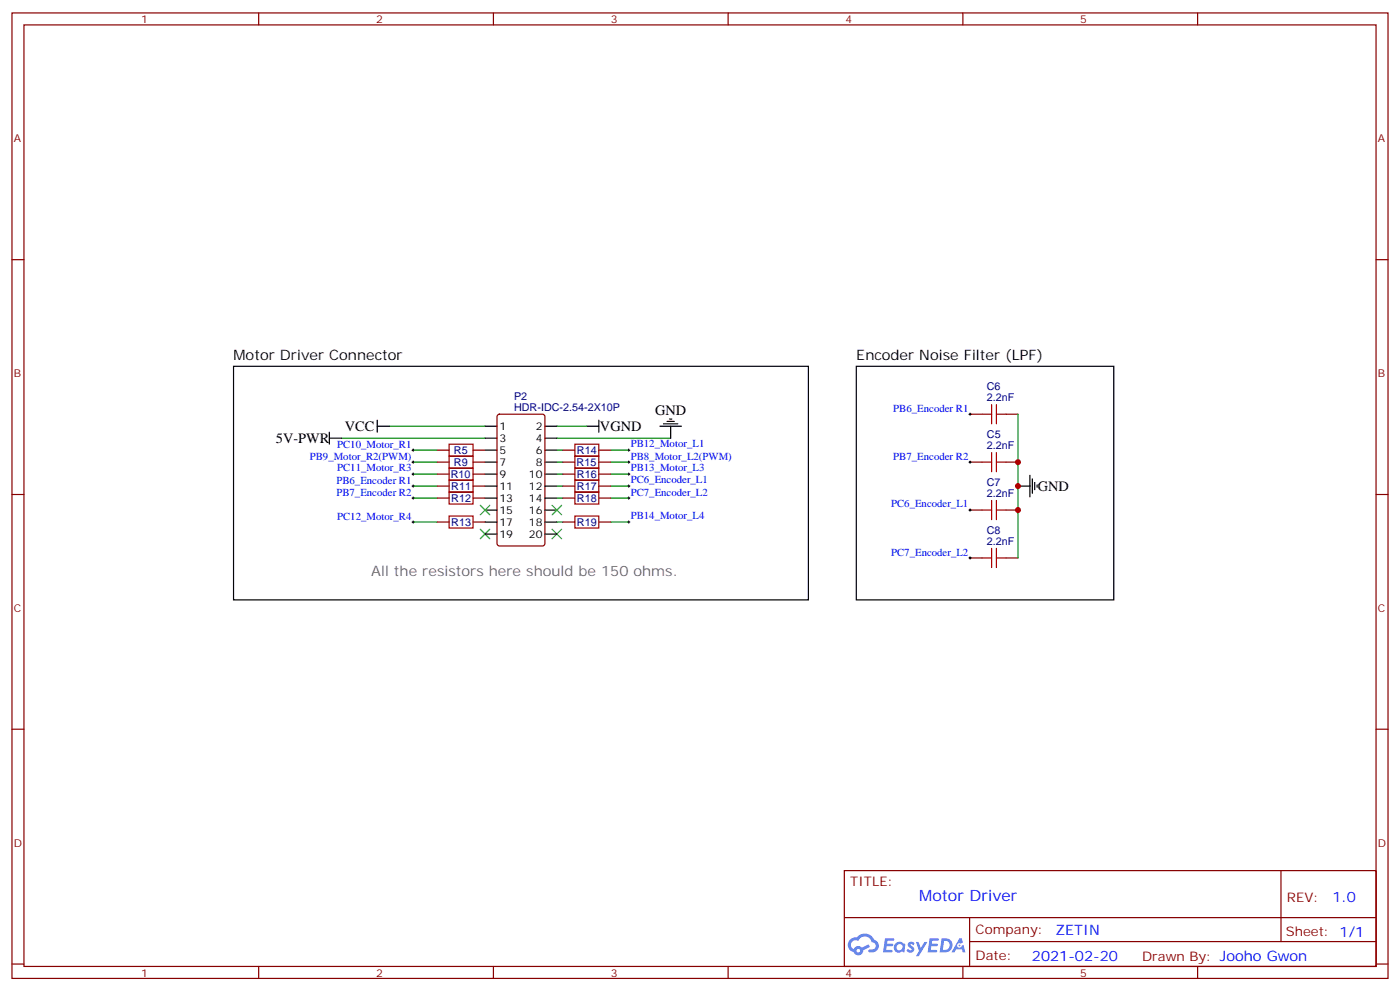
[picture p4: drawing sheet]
<svg xmlns="http://www.w3.org/2000/svg" width="412mm" height="292mm" viewBox="0 0 412 292" stroke-linecap="round" stroke-linejoin="round" font-family="sans-serif">
<g fill="none" stroke="#870000" stroke-width=".35">
<path d="M3.5 3.8h405.4v284.3h-405.4zM7.1 7.3h398.2v277.3h-398.2zM76.2 3.8v3.5M145.3 3.8v3.5M214.5 3.8v3.5M283.6 3.8v3.5M352.8 3.8v3.5M3.5 76.5h3.6M405.3 76.5h3.6M3.5 145.6h3.6M405.3 145.6h3.6M3.5 214.8h3.6"/>
<path d="M405.3 214.8h3.6M248.7 256.4h156.6v28.2h-156.6zM377.3 256.4v20.9M248.7 270.2h156.5M285.6 277.3h119.6M285.6 270.2v14.2M3.5 283.9h3.6M76.2 284.6v3.5M145.3 284.6v3.5M214.5 284.6v3.5M283.6 284.6v3.5M352.8 284.6v3.5"/>
<path d="M405.3 283.9h3.6"/>
</g>
<g fill="#5487ff">
<path d="M267.7 277.6a1.22 1.22 0 0 1 1.7 .2l-.4 .6a.47 .47 0 0 0-.3-.4 .47 .47 0 0 0-.5 .2l.1 .2a1.14 1.14 0 0 1 .8 1.8 1.14 1.14 0 0 1-1.9 0l-.2-.2 .5-.6 .7 .5a.29 .29 0 0 0 .3-.3 .29 .29 0 0 0-.2-.3 1.04 1.04 0 0 1-.6-1.7z"/>
<path d="M260.7 276.3h2.4l.3 .2-.2 .5-1.8 .1-.1 .8h1.5l.3 .4-.3 .4h-1.6l-.2 1.1h1.7l.2 .3-.2 .3-2.6 .1z"/>
<path d="M273.8 276.3h2.4l.3 .2-.1 .5-1.8 .1-.2 .8h1.6l.3 .4-.4 .4h-1.6l-.1 1.1h1.7l.2 .3-.2 .3-2.6 .1z"/>
<path d="M282.6 276.3h.7l.3 1.3-.6 .3a.69 .69 0 0 0-1 .3 .69 .69 0 0 0 .4 .9 .69 .69 0 0 0 .9-.6l.5-.2 .6 2.2h-.8l-.2-.9h-1.8l-.5 .9h-.8z"/>
<path d="M269.8 277.4h.8l.6 1.8 1.1-1.8h.9l-2.6 4.2h-.8l.9-1.5z"/>
<path d="M277.4 276.3l-.6 4.2h1.3a2.11 2.11 0 0 0 2.5-2.1 2.11 2.11 0 0 0-2.5-2.1zM278.1 277.1a1.39 1.39 0 0 1 1.7 1.4 1.39 1.39 0 0 1-1.8 1.3h-.3z"/>
<path d="M263.7 277.9a1.54 1.54 0 0 0-.1 2.2 1.54 1.54 0 0 0 2.2 .1l.6 .3 .3-2.3-.2-.3h-.4a1.49 1.49 0 0 0-2.4 0zM264 278.9a.94 .94 0 0 1 1.8 0 .94 .94 0 0 1-1.8 0z"/>
<path d="M250.4 276.7a2.18 2.18 0 0 0 1.1 3.7 1.44 1.44 0 0 0 1.6 .9 1.44 1.44 0 0 0 1.2-1.4l2-1.1-.5-.7-1.9 1a1.47 1.47 0 0 0-2.4 .4 1.39 1.39 0 0 1-.7-1.9 1.39 1.39 0 0 1 2-.5 2.12 2.12 0 0 1 2.2-1.3 2.12 2.12 0 0 1 1.9 1.7 1.14 1.14 0 0 1 1.1 1.4 1.14 1.14 0 0 1-1.7 .7 .43 .43 0 0 0-.5 .4 .43 .43 0 0 0 .4 .5 1.98 1.98 0 0 0 2.5-1.2 1.98 1.98 0 0 0-1.2-2.6 3.1 3.1 0 0 0-5.3-.6l-.9 .1zM252.3 280a.55 .55 0 0 1 1.1 0 .55 .55 0 0 1-1.1 0z"/>
<circle cx="282.6" cy="278.4" r=".26"/>
</g>
<g fill="none" stroke="#008700" stroke-width=".35">
<path d="M100.5 129h42.4M114.7 125.5h28.2M121.7 132.6h7.1M121.7 136.1h7.1M121.7 139.6h7.1M164 129h33.6M164 125.5h8.9M164 132.6h1.8M164 136.1h1.8M164 139.6h1.8M179.9 132.6h5.3M179.9 136.1h5.3"/>
<path d="M179.9 139.6h5.3M299.9 122v42.3M121.7 143.2h7.1M121.7 146.7h7.1M121.7 153.7h7.1M164 143.2h1.8M164 146.7h1.8M164 153.7h1.8M179.9 143.2h5.3M179.9 146.7h5.3M179.9 153.7h5.3"/>
</g>
<g fill="none" stroke="#000" stroke-width=".35">
<path d="M68.8 107.9h169.3v68.8h-169.3zM252.2 107.9h75.9v68.8h-75.9zM97 129h3.5M97 127.3v3.5M111.1 125.5h3.6M111.1 123.8v3.5M142.9 129h3.5M142.9 125.5h3.5M142.9 132.6h3.5M142.9 136.1h3.5M142.9 139.6h3.5M160.5 129h3.5"/>
<path d="M160.5 125.5h3.5M160.5 132.6h3.5M160.5 136.1h3.5M160.5 139.6h3.5M172.9 125.5h3.5M176.4 123.8v3.5M194.4 125.5h6.3M195.4 124.8h4.3M196.5 124.1h2.1M197.2 123.4h.7M197.6 125.5v3.5M303.4 140v6.3"/>
<path d="M142.9 143.2h3.5M142.9 146.7h3.5M142.9 150.2h3.5M142.9 153.7h3.5M142.9 157.3h3.5M160.5 143.2h3.5M160.5 146.7h3.5M160.5 150.2h3.5M160.5 153.7h3.5M160.5 157.3h3.5M299.9 143.2h3.5M304.1 141v4.3"/>
<path d="M304.8 142.1v2.1M305.5 142.8v.7"/>
</g>
<path d="M141.5 155.9l2.8 2.8M141.5 148.8l2.8 2.8M144.3 155.9l-2.8 2.8M144.3 148.8l-2.8 2.8M162.6 155.9l2.9 2.8M162.6 148.8l2.9 2.8M165.5 155.9l-2.9 2.8M165.5 148.8l-2.9 2.8" fill="none" stroke="#3c3" stroke-width=".35"/>
<g fill="none" stroke="#870000" stroke-width=".35">
<path d="M128.8 136.1h3.5M128.8 132.6h3.5M128.8 139.6h3.5M139.3 136.1h3.6M139.3 132.6h3.6M139.3 139.6h3.6M146.6 122.2l.5-.2h12.7l.7 .4v37.7l-.4 .6-13 .1-.6-.5-.1-37.6zM165.8 136.1h3.5M165.8 132.6h3.5M165.8 139.6h3.5M176.4 136.1h3.5M176.4 132.6h3.5"/>
<path d="M176.4 139.6h3.5M285.8 136.1h3.5M285.8 122h3.5M296.3 136.1h3.6M296.3 122h3.6M128.8 143.2h3.5M128.8 146.7h3.5M128.8 153.7h3.5M139.3 143.2h3.6M139.3 146.7h3.6M139.3 153.7h3.6M165.8 143.2h3.5"/>
<path d="M165.8 146.7h3.5M165.8 153.7h3.5M176.4 143.2h3.5M176.4 146.7h3.5M176.4 153.7h3.5M285.8 150.2h3.5M296.3 150.2h3.6M285.8 164.3h3.5M296.3 164.3h3.6"/>
</g>
<g fill="none" stroke="#a10000" stroke-width=".35">
<path d="M292.1 119.2v5.6M293.5 119.2v5.6M132.3 130.8h7v3.5h-7zM132.3 134.3h7v3.6h-7zM132.3 137.9h7v3.5h-7zM169.3 130.8h7.1v3.5h-7.1zM169.3 134.3h7.1v3.6h-7.1zM169.3 137.9h7.1v3.5h-7.1zM289.3 136.1h2.8M289.3 122h2.8M292.1 133.3v5.6M293.5 133.3v5.6"/>
<path d="M293.5 136.1h2.8M293.5 122h2.8M132.3 141.4h7v3.5h-7zM132.3 144.9h7v3.5h-7zM132.3 152h7v3.5h-7zM169.3 141.4h7.1v3.5h-7.1zM169.3 144.9h7.1v3.5h-7.1zM169.3 152h7.1v3.5h-7.1zM289.3 150.2h2.8M292.1 147.4v5.6M293.5 147.4v5.6M293.5 150.2h2.8"/>
<path d="M289.3 164.3h2.8M292.1 161.5v5.6M293.5 161.5v5.6M293.5 164.3h2.8"/>
</g>
<g fill="none" stroke="#000" stroke-width=".29">
<path d="M121.4 136.1h.7M121.4 139.6h.7M121.4 132.6h.7M121.7 132.2v.7M121.7 135.7v.8M121.7 139.3v.7M184.9 136.1h.7M184.9 139.6h.7M184.9 132.6h.7M185.2 132.2v.7M185.2 135.7v.8M185.2 139.3v.7"/>
<path d="M285.4 122h.7M285.4 136.1h.7M285.8 121.6v.7M285.8 135.7v.8M121.4 153.7h.7M121.4 146.7h.7M121.4 143.2h.7M121.7 142.8v.7M121.7 146.3v.7M121.7 153.4v.7M184.9 153.7h.7M184.9 146.7h.7"/>
<path d="M184.9 143.2h.7M185.2 142.8v.7M185.2 146.3v.7M185.2 153.4v.7M285.4 150.2h.7M285.8 149.9v.7M285.4 164.3h.7M285.8 164v.7"/>
</g>
<g fill="#c00">
<circle cx="299.9" cy="136.1" r=".88"/>
<circle cx="299.9" cy="150.2" r=".88"/>
<circle cx="299.9" cy="143.2" r=".88"/>
</g>
<text font-size="4.6" fill="#00f" x="270.8" y="265.4">Motor Driver</text>
<g font-size="4.2">
<text x="68.8" y="106.1">Motor Driver Connector</text>
<text x="252.2" y="106.1">Encoder Noise Filter (LPF)</text>
<text x="193" y="122.3">GND</text>
<text x="81.3" y="130.5">5V-PWR</text>
<text x="101.6" y="126.9">VCC</text>
<text x="176.7" y="126.9">VGND</text>
<text x="305.7" y="144.6">GND</text>
</g>
<text font-size="4.2" fill="#666" x="109.4" y="169.6">All the resistors here should be 150 ohms.</text>
<g font-size="4.2" fill="#00f">
<text x="392.5" y="265.7">1.0</text>
<text x="310.9" y="275.2">ZETIN</text>
<text x="304" y="283">2021-02-20</text>
</g>
<g font-size="3.9" fill="#800">
<text x="250.5" y="261">TITLE:</text>
<text x="379.1" y="265.7">REV:</text>
<text x="287.4" y="275.2">Company:</text>
<text x="378.7" y="275.8">Sheet: 1/1</text>
<text x="287.4" y="282.9">Date:</text>
<text x="336.4" y="282.9">Drawn By: Jooho Gwon</text>
</g>
<g font-size="3.2" fill="#800">
<text x="41.6" y="6.8">1</text>
<text x="110.8" y="6.8">2</text>
<text x="179.9" y="6.8">3</text>
<text x="249.1" y="6.8">4</text>
<text x="318.2" y="6.8">5</text>
<text x="4.1" y="41.9">A</text>
<text x="405.9" y="41.9">A</text>
<text x="4.1" y="111.1">B</text>
<text x="405.9" y="111.1">B</text>
<text x="4.1" y="180.2">C</text>
<text x="405.9" y="180.2">C</text>
<text x="4.1" y="249.3">D</text>
<text x="405.9" y="249.3">D</text>
<text x="41.6" y="287.6">1</text>
<text x="110.8" y="287.6">2</text>
<text x="179.9" y="287.6">3</text>
<text x="249.1" y="287.6">4</text>
<text x="318.2" y="287.6">5</text>
</g>
<g font-size="3.2" fill="#000080">
<text x="151.4" y="117.8">P2</text>
<text x="290.7" y="118.1">2.2nF</text>
<text x="290.7" y="114.9">C6</text>
<text x="151.4" y="120.9">HDR-IDC-2.54-2X10P</text>
<text x="290.7" y="129.1">C5</text>
<text x="133.7" y="133.7">R5</text>
<text x="133.7" y="137.2">R9</text>
<text x="169.8" y="137.2">R15</text>
<text x="170" y="133.7">R14</text>
<text x="290.7" y="132.2">2.2nF</text>
<text x="132.8" y="140.8">R10</text>
<text x="170" y="140.8">R16</text>
<text x="290.7" y="143.2">C7</text>
<text x="132.9" y="144.3">R11</text>
<text x="132.9" y="147.8">R12</text>
<text x="170" y="144.3">R17</text>
<text x="170" y="147.8">R18</text>
<text x="290.7" y="146.3">2.2nF</text>
<text x="132.9" y="154.9">R13</text>
<text x="170" y="154.9">R19</text>
<text x="290.7" y="160.4">2.2nF</text>
<text x="290.7" y="157.3">C8</text>
</g>
<g font-size="3.2" fill="#00f">
<text x="263.1" y="121.3">PB6_Encoder R1</text>
<text x="99.3" y="131.9">PC10_Motor_R1</text>
<text x="185.8" y="131.7">PB12_Motor_L1</text>
<text x="91.2" y="135.5">PB9_Motor_R2(PWM)</text>
<text x="185.8" y="135.5">PB8_Motor_L2(PWM)</text>
<text x="263.1" y="135.5">PB7_Encoder R2</text>
<text x="99.1" y="142.5">PB6_Encoder R1</text>
<text x="99.3" y="138.8">PC11_Motor_R3</text>
<text x="185.8" y="138.8">PB13_Motor_L3</text>
<text x="185.8" y="142.3">PC6_Encoder_L1</text>
<text x="99.1" y="146">PB7_Encoder R2</text>
<text x="185.8" y="146">PC7_Encoder_L2</text>
<text x="262.5" y="149.4">PC6_Encoder_L1</text>
<text x="99.3" y="153.1">PC12_Motor_R4</text>
<text x="185.8" y="152.9">PB14_Motor_L4</text>
<text x="262.5" y="163.7">PC7_Encoder_L2</text>
</g>
<g font-size="3.2">
<text x="147.1" y="126.6">1</text>
<text x="147.1" y="130.1">3</text>
<text x="157.8" y="126.6">2</text>
<text x="157.8" y="130.1">4</text>
<text x="147.1" y="133.6">5</text>
<text x="147.1" y="137.2">7</text>
<text x="157.8" y="133.6">6</text>
<text x="157.8" y="137.2">8</text>
<text x="147.1" y="140.7">9</text>
<text x="155.8" y="140.7">10</text>
<text x="147.1" y="144.2">11</text>
<text x="147.1" y="147.7">13</text>
<text x="155.8" y="144.2">12</text>
<text x="155.8" y="147.7">14</text>
<text x="147.1" y="151.3">15</text>
<text x="147.1" y="154.8">17</text>
<text x="155.8" y="151.3">16</text>
<text x="155.8" y="154.8">18</text>
<text x="147.1" y="158.3">19</text>
<text x="155.8" y="158.3">20</text>
</g>
</svg>
